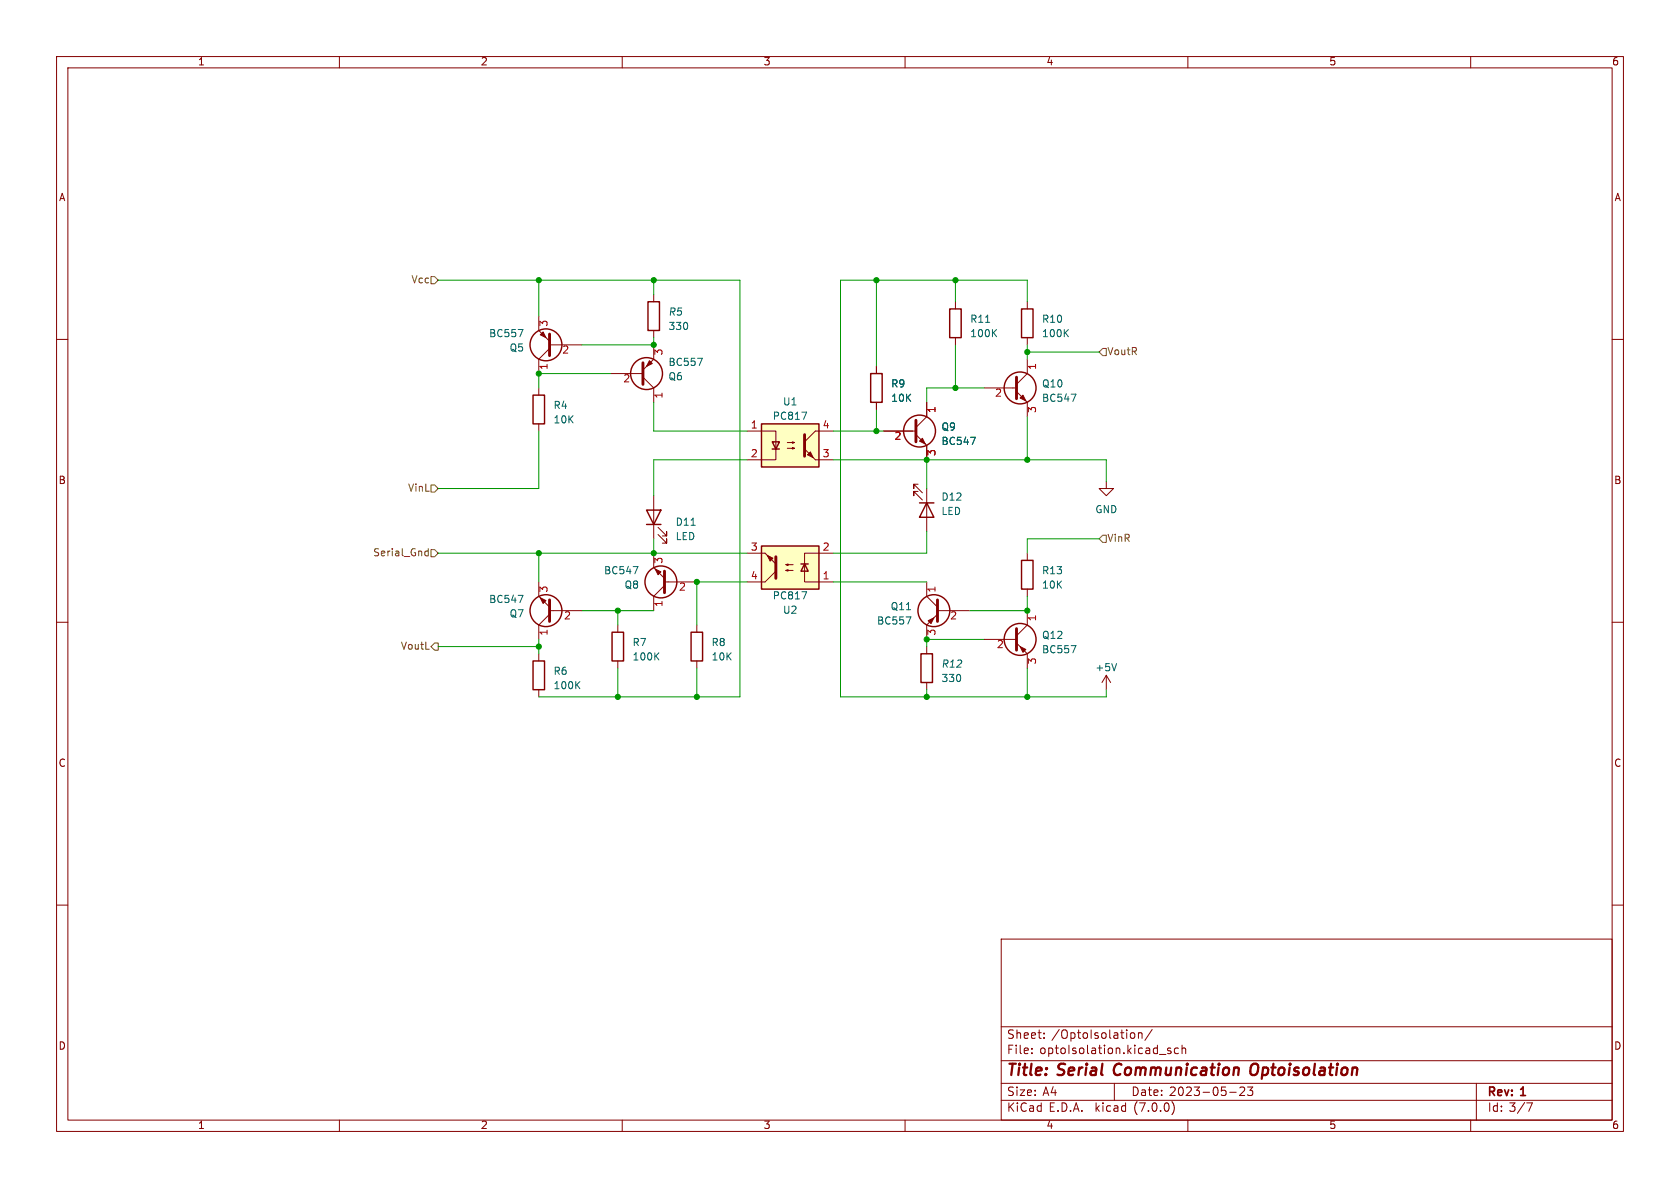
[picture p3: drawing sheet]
<svg xmlns="http://www.w3.org/2000/svg" width="297mm" height="210mm" viewBox="0 0 297 210" stroke-linecap="round" stroke-linejoin="round" font-family="sans-serif">
<g fill="none" stroke="#840000" stroke-width=".18">
<path d="M10 10h277v190h-277zM12 12h273v186h-273zM60 10v2M110 10v2M160 10v2M210 10v2M260 10v2M10 60h2M95.2 55.9v2.5l2 1.9M115.6 52.1v1.2M115.6 58.4v1.3M168.9 53.3v1.3"/>
<path d="M168.9 59.7v1.3M181.6 53.3v1.3M181.6 59.7v1.3M285 60h2M95.2 68.6v1.3M95.2 74.9v1.3M97.2 61.6l-2 1.9v2.5M97.2 61h5.7M107.9 66h5.8M113.7 66.7l1.9 1.9v2.5M115.6 61v2.5l-1.9 1.9M132.1 76.2h5.1v5.1h-5.1"/>
<path d="M139.2 79.2h1.3l-.4 .2v-.3l.4 .1M139.2 78.2h1.3l-.4 .2v-.3l.4 .1M147.3 76.2h-3.2l-1.9 1.9M154.9 64.8v1.2M154.9 71.1v1.3M156.2 76.2h5.7M161.9 76.8l1.9 1.9v2.6M163.8 71.1v2.6l-1.9 1.9M174 68.6h5.7M179.7 69.2l1.9 1.9v2.6M181.6 63.5v2.5l-1.9 1.9M115.6 97.8v2.5l1.9 1.9"/>
<path d="M115.6 87.6v7.7M116.3 94.5l1.6 1.5v-.7v.7h-.8M116.3 93.2l1.6 1.5v-.7v.7h-.8M132.1 97.8h3.2M138.9 99.8l.4 .1v-.2l-.4 .1h1.3M144.1 81.3h3.2M147.3 97.8h-5.1v5.1h5.1M162.3 85.6h-.8v.8v-.8l1.6 1.5M162.3 86.9h-.8v.7v-.7l1.6 1.5M163.8 86.4v7.6M181.6 97.8v1.3M195.6 85.1v1.3h1.2l-1.2 1.2-1.3-1.2h1.3"/>
<path d="M10 110h2M95.2 102.9v2.5l2 1.9M95.2 115.6v1.2M97.2 108h5.7M97.2 108.6l-2 1.9v2.5M109.2 110.5v1.3M109.2 116.8v1.3M117.5 102.9h5.7M117.5 103.5l-1.9 1.9v2.6M123.2 110.5v1.3M123.2 116.8v1.3M137.2 101l-1.9 1.9h-3.2"/>
<path d="M138.9 100.8l.4 .2v-.3l-.4 .1h1.3M163.8 102.9v2.5l1.9 1.9M163.8 114.3v1.3M165.7 108.6l-1.9 1.9v2.5M165.7 108h5.7M174 113h5.7M179.7 113.7l1.9 1.9v2.5M181.6 104.1v1.3M181.6 108v2.5l-1.9 1.9M195.6 119.4l-.8 1.3M195.6 119.4v2.5M195.6 119.4l.7 1.3"/>
<path d="M285 110h2M95.2 121.9v1.3M163.8 120.7v1.2M10 160h2M285 160h2M177 166h108v32h-108zM60 198v2M110 198v2M160 198v2M177 194.5h108M177 191.5h108M177 187.5h108"/>
<path d="M177 181.5h108M182.4 186.1v.2M182.4 185.3v.2M184.6 183.4v.2M184.6 182.6v.2M197 191.5v3M200.1 182.6h.4l.1 .2-.1 .6-.4 .2M201.3 182.7l.2-.1h.3l.1 1M201.3 182.6v1M203.7 182l-1.3 1.9M205 186.4h1.1M207 185.3h-.4l-.2 .2 .1 .2 .5 .1v.4h-.6"/>
<path d="M207.2 194.8a1.74 1.74 0 0 1 0 2.2M208.3 185.3h-.4l-.3 .2v.5l.2 .2h.5M209 185.4l.2-.1h.3l.1 1M209 184.8v1.5M210 198v2M217.4 193.1h1.1M219.2 192.3l.6-.1 .2 .1v.3l-.9 1.1h.9M220.5 192.2h1l-.5 .5 .4 .2v.6l-.2 .2h-.4l-.3-.2M260 198v2M261 191.5v6.5M269.9 195h1l-.6 1.5"/>
</g>
<path d="M196.9 188.9v.7M222.1 188a.77 .77 0 0 0-1 .7v1.1l.3 .2h.4" fill="none" stroke="#840000" stroke-width=".4"/>
<path d="M97.2 59.1v3.8M113.7 64.1v3.8M142.2 76.8v3.8M161.9 74.3v3.8M179.7 66.7v3.8M137.2 98.4v3.8M97.2 106v3.9M117.5 101v3.8M165.7 106v3.9M179.7 111.1v3.8" fill="none" stroke="#840000" stroke-width=".51"/>
<g fill="#840000" stroke="#840000" stroke-width=".18">
<path d="M162.6 78l.5-.5 .5 1z"/>
<path d="M164.1 109.7l1-.5-.5 1z"/>
<path d="M96 58.7l.5 1-1-.5z"/>
<path d="M180.3 70.4l.5-.5 .6 1z"/>
<path d="M115.8 100.6l1 .5-.5 .5z"/>
<path d="M95.5 105.7l1 .5-.5 .5z"/>
<path d="M142.2 79.4l1.9 1.9z"/>
<path d="M142.7 80.4l.6-.5 .5 1z"/>
<path d="M114.8 63.8l.5 .5-1 .5z"/>
<path d="M135.3 97.8l1.9 1.9z"/>
<path d="M135.6 98.2l1.1 .5-.6 .5z"/>
<path d="M180.3 114.3l1.1 .5-.6 .5z"/>
</g>
<g fill="none" stroke="#840000" stroke-width=".25">
<path d="M114.6 53.3h2v5.1h-2zM167.9 54.6h2v5.1h-2zM180.6 54.6h2v5.1h-2zM94.2 69.9h2.1v5h-2.1zM134.6 74.9h10.2v7.7h-10.2zM136.5 78.1h1.3l-.6 1.3zM136.5 79.4h1.3M153.9 66h2.1v5.1h-2.1zM114.3 90.2h2.5l-1.2 2.5zM114.3 92.7h2.5M134.6 96.5h10.2v7.6h-10.2zM141.6 99.7h1.3"/>
<path d="M142.2 99.7l.7 1.3h-1.3zM162.6 88.9h2.5M163.8 88.9l1.3 2.5h-2.5zM180.6 99.1h2v5h-2zM94.2 116.8h2.1v5.1h-2.1zM108.2 111.8h2v5h-2zM122.2 111.8h2v5h-2zM162.8 115.6h2v5.1h-2z"/>
<circle cx="96.5" cy="61" r="2.82"/>
<circle cx="114.3" cy="66" r="2.82"/>
<circle cx="162.6" cy="76.2" r="2.82"/>
<circle cx="180.3" cy="68.6" r="2.82"/>
<circle cx="96.5" cy="107.9" r="2.82"/>
<circle cx="116.8" cy="102.9" r="2.82"/>
<circle cx="165.1" cy="107.9" r="2.82"/>
<circle cx="180.3" cy="113" r="2.82"/>
</g>
<path d="M91.6 58.3h.9l-.6 1.2M123.3 63.3h.9l-.6 1.3M141.8 72.9h.8l-.5 1.2M171.6 77.3h.8l-.5 1.3M189.4 69.7h.8l-.5 1.3M91.6 105.2h.9l-.6 1.3M111.9 100.2h.9l-.6 1.2M141.8 104.6h.8l-.5 1.3M160.2 109.1h.8l-.5 1.2M189.4 114.1h.8l-.5 1.3M197.4 117.3l-.4 1.3" fill="none" stroke="#006464" stroke-width=".18"/>
<g fill="#ffffc2" stroke="#ffffc2" stroke-width=".18">
<path d="M134.6 74.9h10.2v7.7h-10.2z"/>
<path d="M134.6 96.5h10.2v7.6h-10.2z"/>
</g>
<path d="M76.2 48.9h.6l.7 .6-.7 .7h-.6zM194.9 61.6h.7v1.3h-.7l-.6-.7zM75.2 98.1l.1 .2 .4-.1M75.7 97v1.3M75.7 97.5l-.4-.1-.1 .1M76.2 85.7h.6l.7 .7-.7 .6h-.6zM76.2 97.2h.6l.7 .6-.7 .6h-.6zM194.9 94.6h.7v1.3h-.7l-.6-.6zM76.8 113.7h.7v1.2h-.7l-.6-.6z" fill="none" stroke="#725600" stroke-width=".18"/>
<g fill="none" stroke="#009600" stroke-width=".18">
<path d="M77.5 49.5h53.3v73.7h-35.6M95.2 49.5v6.4M115.6 49.5v2.6M115.6 59.7v1.3h-12.7M154.9 49.5v15.3M168.9 49.5v3.8M181.6 53.3v-3.8h-33v73.7h47v-1.3M95.2 76.2v10.2h-17.7M107.9 66h-12.7v2.6M115.6 71.1v5.1h16.5M147.3 76.2h8.9M154.9 72.4v3.8"/>
<path d="M168.9 61v7.6M174 68.6h-10.2v2.5M181.6 61v2.5M181.6 73.7v7.6M181.6 62.2h12.7M77.5 97.8h54.6M95.2 97.8v5.1M115.6 95.3v2.5M132.1 81.3h-16.5v6.3M147.3 81.3h48.3v3.8M163.8 81.3v5.1M163.8 94v3.8h-16.5"/>
<path d="M194.3 95.3h-12.7v2.5M77.5 114.3h17.7M95.2 113v2.6M102.9 108h12.7M109.2 108v2.5M109.2 118.1v5.1M123.2 118.1v5.1M132.1 102.9h-8.9v7.6M147.3 102.9h16.5M174 113h-10.2v1.3M181.6 105.4v2.6h-10.2M181.6 118.1v5.1"/>
<path d="M163.8 121.9v1.3"/>
</g>
<g fill="#009600" stroke="#009600" stroke-width=".18">
<circle cx="154.9" cy="49.5" r=".46"/>
<circle cx="168.9" cy="49.5" r=".46"/>
<circle cx="181.6" cy="62.2" r=".46"/>
<circle cx="154.9" cy="76.2" r=".46"/>
<circle cx="168.9" cy="68.6" r=".46"/>
<circle cx="109.2" cy="108" r=".46"/>
<circle cx="123.2" cy="123.2" r=".46"/>
<circle cx="109.2" cy="123.2" r=".46"/>
<circle cx="115.6" cy="97.8" r=".46"/>
<circle cx="95.2" cy="114.3" r=".46"/>
<circle cx="123.2" cy="102.9" r=".46"/>
<circle cx="95.2" cy="66" r=".46"/>
<circle cx="115.6" cy="49.5" r=".46"/>
<circle cx="95.2" cy="97.8" r=".46"/>
<circle cx="115.6" cy="61" r=".46"/>
<circle cx="95.2" cy="49.5" r=".46"/>
<circle cx="181.6" cy="123.2" r=".46"/>
<circle cx="163.8" cy="123.2" r=".46"/>
<circle cx="181.6" cy="81.3" r=".46"/>
<circle cx="163.8" cy="81.3" r=".46"/>
<circle cx="181.6" cy="108" r=".46"/>
<circle cx="163.8" cy="113" r=".46"/>
</g>
<g font-size="2.8" fill="#840000">
<text x="178" y="190.8">Title:</text>
<text x="187.1" y="190.8">Serial</text>
<text x="197.6" y="190.8">Communication</text>
<text x="222.4" y="190.8">Optoisolation</text>
</g>
<g font-size="2.1" fill="#840000">
<text x="178" y="183.9">Sheet:</text>
<text x="185.9" y="183.9">/OptoIsolation/</text>
<text x="178" y="186.6">File:</text>
<text x="183.8" y="186.6">optoIsolation.kicad_sch</text>
<text x="178" y="196.8">KiCad</text>
<text x="178" y="194">Size:</text>
<text x="184.3" y="194">A4</text>
<text x="185.4" y="196.8">E.D.A.</text>
<text x="193.7" y="196.8">kicad</text>
<text x="200" y="194">Date:</text>
<text x="200.6" y="196.8">(7.0.0)</text>
<text x="206.7" y="194">2023-05-23</text>
<text x="263" y="194.2">Rev:</text>
<text x="263" y="196.8">Id: 3/7</text>
<text x="269" y="194.2">1</text>
</g>
<g font-size="1.8" fill="#840000">
<text x="35" y="11.8">1</text>
<text x="85" y="11.8">2</text>
<text x="135" y="11.8">3</text>
<text x="185" y="11.8">4</text>
<text x="235" y="11.8">5</text>
<text x="285" y="11.8">6</text>
<text x="10.4" y="35.8">A</text>
<text x="285.4" y="35.8">A</text>
<text x="10.3" y="85.8">B</text>
<text x="285.3" y="85.8">B</text>
<text x="10.3" y="135.8">C</text>
<text x="285.3" y="135.8">C</text>
<text x="10.3" y="185.8">D</text>
<text x="285.3" y="185.8">D</text>
<text x="35" y="199.8">1</text>
<text x="85" y="199.8">2</text>
<text x="135" y="199.8">3</text>
<text x="185" y="199.8">4</text>
<text x="235" y="199.8">5</text>
<text x="285" y="199.8">6</text>
</g>
<g font-size="1.8" fill="#725600">
<text x="72.6" y="50.4">Vcc</text>
<text x="195.8" y="63.1">VoutR</text>
<text x="72" y="87.2">VinL</text>
<text x="65.8" y="98.6">Serial_Gnd</text>
<text x="195.8" y="96.1">VinR</text>
<text x="70.7" y="115.1">VoutL</text>
</g>
<g font-size="1.8" fill="#006464">
<text x="86.4" y="59.9">BC557</text>
<text x="118.1" y="56.1">R5</text>
<text x="118.1" y="58.6">330</text>
<text x="171.5" y="57.3">R11</text>
<text x="171.5" y="59.9">100K</text>
<text x="184.2" y="57.3">R10</text>
<text x="184.2" y="59.9">100K</text>
<text x="90" y="62.4">Q5</text>
<text x="118.1" y="65">BC557</text>
<text x="118.1" y="67.5">Q6</text>
<text x="138.4" y="71.9">U1</text>
<text x="157.5" y="68.8">R9</text>
<text x="157.5" y="71.3">10K</text>
<text x="184.2" y="68.8">Q10</text>
<text x="184.2" y="71.3">BC547</text>
<text x="97.8" y="72.6">R4</text>
<text x="97.8" y="75.1">10K</text>
<text x="136.6" y="74.5">PC817</text>
<text x="166.4" y="76.4">Q9</text>
<text x="166.4" y="78.9">BC547</text>
<text x="166.4" y="88.8">D12</text>
<text x="119.4" y="93.2">D11</text>
<text x="119.4" y="95.8">LED</text>
<text x="166.4" y="91.3">LED</text>
<text x="193.6" y="91">GND</text>
<text x="106.7" y="101.8">BC547</text>
<text x="184.2" y="101.8">R13</text>
<text x="86.4" y="106.9">BC547</text>
<text x="110.4" y="104.3">Q8</text>
<text x="136.6" y="106.2">PC817</text>
<text x="184.2" y="104.3">10K</text>
<text x="90" y="109.4">Q7</text>
<text x="138.4" y="108.8">U2</text>
<text x="155" y="110.7">BC557</text>
<text x="157.4" y="108.1">Q11</text>
<text x="184.2" y="113.2">Q12</text>
<text x="97.8" y="119.6">R6</text>
<text x="111.8" y="114.5">R7</text>
<text x="111.8" y="117">100K</text>
<text x="125.7" y="114.5">R8</text>
<text x="125.7" y="117">10K</text>
<text x="166.4" y="118.3">R12</text>
<text x="184.2" y="115.8">BC557</text>
<text x="193.6" y="118.9">+5V</text>
<text x="97.8" y="122.1">100K</text>
<text x="166.4" y="120.8">330</text>
</g>
<g font-size="1.8" fill="#a90000">
<text x="97.2" y="57.8" transform="rotate(-90 97.2 57.8)">3</text>
<text x="97.2" y="65.4" transform="rotate(-90 97.2 65.4)">1</text>
<text x="99.3" y="62.9">2</text>
<text x="117.5" y="62.9" transform="rotate(-90 117.5 62.9)">3</text>
<text x="183.5" y="65.4" transform="rotate(-90 183.5 65.4)">1</text>
<text x="110.1" y="67.9">2</text>
<text x="117.5" y="70.5" transform="rotate(-90 117.5 70.5)">1</text>
<text x="175.9" y="70.5">2</text>
<text x="132.7" y="75.9">1</text>
<text x="145.4" y="75.9">4</text>
<text x="165.7" y="73.1" transform="rotate(-90 165.7 73.1)">1</text>
<text x="183.5" y="73.1" transform="rotate(-90 183.5 73.1)">3</text>
<text x="132.7" y="81">2</text>
<text x="145.4" y="81">3</text>
<text x="158.1" y="78.1">2</text>
<text x="165.7" y="80.7" transform="rotate(-90 165.7 80.7)">3</text>
<text x="117.5" y="99.7" transform="rotate(-90 117.5 99.7)">3</text>
<text x="132.7" y="97.5">3</text>
<text x="145.4" y="97.5">2</text>
<text x="97.2" y="104.8" transform="rotate(-90 97.2 104.8)">3</text>
<text x="117.5" y="107.3" transform="rotate(-90 117.5 107.3)">1</text>
<text x="120" y="104.8">2</text>
<text x="132.7" y="102.6">4</text>
<text x="145.4" y="102.6">1</text>
<text x="165.7" y="104.8" transform="rotate(-90 165.7 104.8)">1</text>
<text x="97.2" y="112.4" transform="rotate(-90 97.2 112.4)">1</text>
<text x="99.7" y="109.9">2</text>
<text x="165.7" y="112.4" transform="rotate(-90 165.7 112.4)">3</text>
<text x="167.9" y="109.9">2</text>
<text x="183.5" y="109.9" transform="rotate(-90 183.5 109.9)">1</text>
<text x="176.2" y="114.9">2</text>
<text x="183.5" y="117.5" transform="rotate(-90 183.5 117.5)">3</text>
</g>
</svg>
